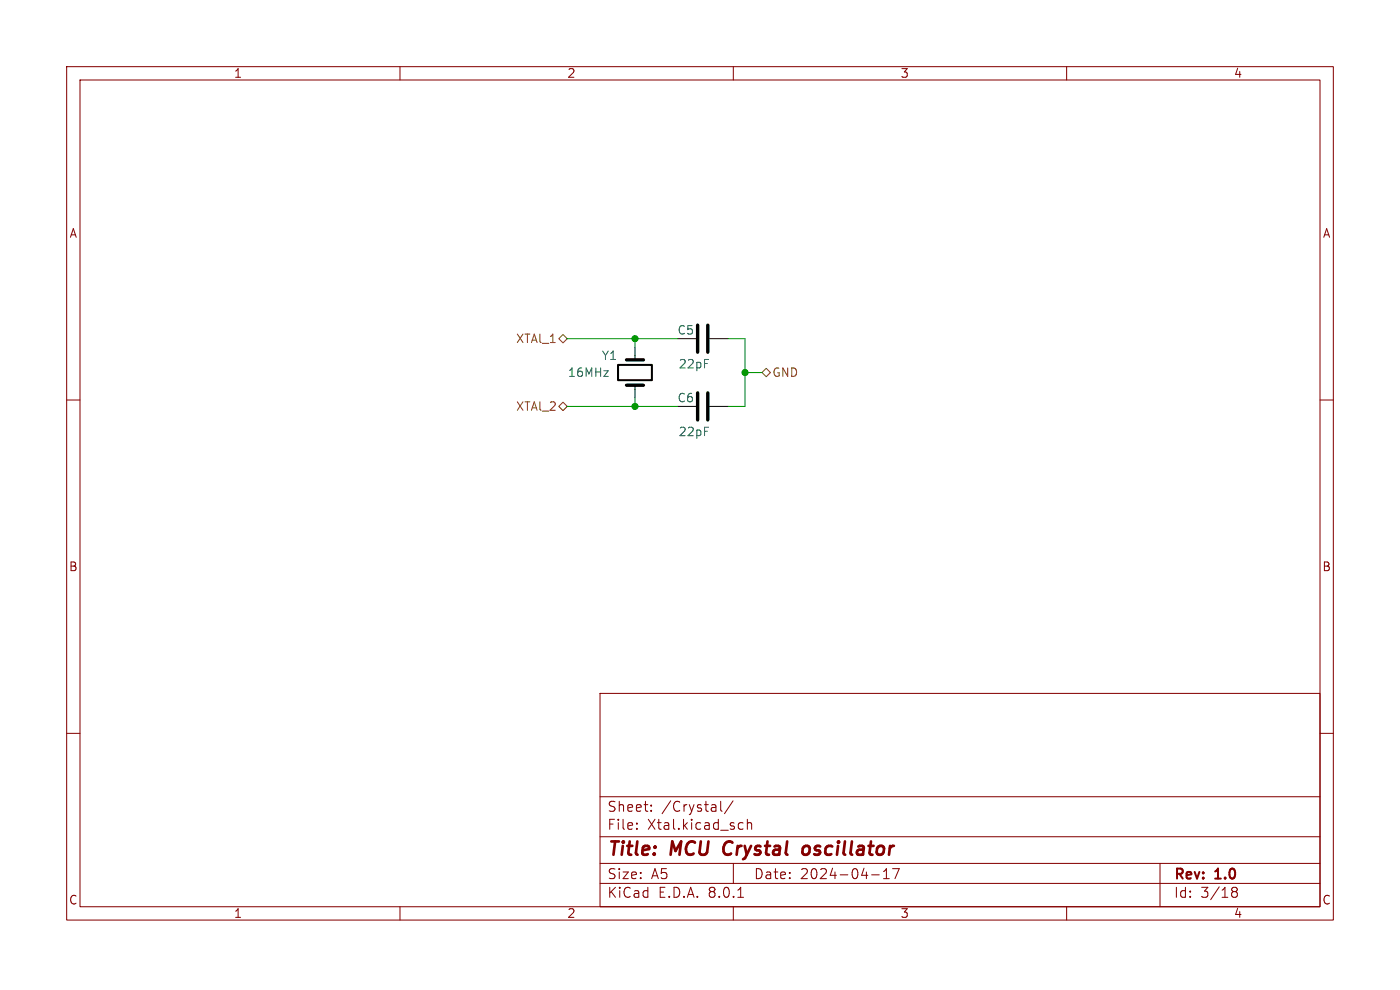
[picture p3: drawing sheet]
<svg xmlns="http://www.w3.org/2000/svg" width="297mm" height="210mm" viewBox="0 0 297 210" stroke-linecap="round" stroke-linejoin="round" font-family="sans-serif">
<g fill="none" stroke="#840000" stroke-width=".22">
<path d="M14.1 14.1h268.8v181.1h-268.8zM17 17h263v175.3h-263zM84.9 14.1v2.9M155.6 14.1v2.9M226.3 14.1v2.9M14.1 84.9h2.9M280 84.9h2.9M14.1 155.6h2.9M127.3 147.1h152.7v45.2h-152.7zM280 155.6h2.9M127.3 177.5h152.7M127.3 169h152.7"/>
<path d="M135.1 175.7v.2M135.1 174.6v.2M138.1 171.9v.2M138.1 170.8v.2M152.9 170v1.8l.3 .3M155.5 169.9l-1.8 2.7M157 174.5l.6 .1M157.6 175.8l-.6 .1M158.5 174.7a.53 .53 0 0 1 1 .1v1.1M158.5 173.8v2.1M84.9 192.3v2.9M127.3 187.4h152.7"/>
<path d="M127.3 183.2h152.7M155.6 192.3v2.9M155.6 183.2v4.2M156.5 190.3h1.2M184.9 185.6h1.6M187.4 186.4h1.3M187.4 184.9l.6-.6v2.1M189.4 184.3h1.4l-.9 2.1M226.3 192.3v2.9M246.1 183.2v9.1M261.3 188.7l.4 .4M261.3 188.6l.4-.4 .6 .1 .2 .4-.4 .4"/>
<path d="M261.7 189.1h.4M261.7 189.1l-.4 .4M262.1 189.1l.4 .4-.1 .6-.3 .2h-.4l-.4-.4"/>
</g>
<path d="M153.9 178.9a1.79 1.79 0 0 0 0 2.3M171.7 179.7a.81 .81 0 0 0-1.4 .3v1.1a.81 .81 0 0 0 1.4-.3" fill="none" stroke="#840000" stroke-width=".57"/>
<path d="M131.1 77.4h7.2v3.2h-7.2z" fill="none" stroke="#000" stroke-width=".43"/>
<path d="M134.7 73.6v2.7M143.7 71.8h3.9M150.5 71.8h4M134.7 81.7v2.7M143.7 86.2h3.9M150.5 86.2h4" fill="none" stroke="#000" stroke-width=".22"/>
<path d="M132.9 76.3h3.6M148 69v5.7M150.2 69v5.7M132.9 81.7h3.6M148 83.3v5.8M150.2 83.3v5.8" fill="none" stroke="#000" stroke-width=".72"/>
<path d="M119.4 70.9l.9 .9-.9 .9-.9-.9zM161.6 79l.9-.9 .9 .9-.9 .9zM119.4 85.3l.9 .9-.9 .9-.9-.9z" fill="none" stroke="#725600" stroke-width=".22"/>
<path d="M120.3 71.8h23.4M134.7 71.8v1.8M154.5 71.8h3.6v14.4h-3.6M158.1 79h3.5M120.3 86.2h23.4M134.7 84.4v1.8" fill="none" stroke="#009600" stroke-width=".22"/>
<g fill="#009600" stroke="#009600" stroke-width=".22">
<circle cx="158.1" cy="79" r=".65"/>
<circle cx="134.7" cy="71.8" r=".65"/>
<circle cx="134.7" cy="86.2" r=".65"/>
</g>
<g font-size="3.9" fill="#840000">
<text x="128.7" y="182.3">Title:</text>
<text x="142.4" y="182.3">MCU</text>
<text x="154.7" y="182.3">Crystal</text>
<text x="172.6" y="182.3">oscillator</text>
</g>
<g font-size="3" fill="#840000">
<text x="128.7" y="172.5">Sheet:</text>
<text x="140.3" y="172.5">/Crystal/</text>
<text x="128.7" y="176.3">File:</text>
<text x="137.3" y="176.3">Xtal.kicad_sch</text>
<text x="128.7" y="190.8">KiCad</text>
<text x="128.7" y="186.8">Size:</text>
<text x="138.1" y="186.8">A5</text>
<text x="139.6" y="190.8">E.D.A.</text>
<text x="150.4" y="190.8">8.0.1</text>
<text x="159.8" y="186.8">Date:</text>
<text x="169.7" y="186.8">2024-04-17</text>
<text x="248.9" y="187.1">Rev:</text>
<text x="248.9" y="190.8">Id:</text>
<text x="254.7" y="190.8">3/18</text>
<text x="257.9" y="187.1">1.0</text>
</g>
<g font-size="2.6" fill="#840000">
<text x="49.5" y="16.8">1</text>
<text x="120.2" y="16.8">2</text>
<text x="190.9" y="16.8">3</text>
<text x="261.6" y="16.8">4</text>
<text x="14.6" y="50.7">A</text>
<text x="280.5" y="50.7">A</text>
<text x="14.5" y="121.5">B</text>
<text x="280.4" y="121.5">B</text>
<text x="14.5" y="192.2">C</text>
<text x="49.5" y="195">1</text>
<text x="120.2" y="195">2</text>
<text x="190.9" y="195">3</text>
<text x="261.6" y="195">4</text>
<text x="280.4" y="192.2">C</text>
</g>
<g font-size="2.5" fill="#006464">
<text x="143.6" y="71.3">C5</text>
<text x="127.5" y="76.7">Y1</text>
<text x="120.4" y="80.2">16MHz</text>
<text x="143.8" y="78.5">22pF</text>
<text x="143.6" y="85.6">C6</text>
<text x="143.8" y="92.8">22pF</text>
</g>
<g font-size="2.5" fill="#725600">
<text x="109.3" y="73.1">XTAl_1</text>
<text x="163.7" y="80.2">GND</text>
<text x="109.3" y="87.4">XTAl_2</text>
</g>
</svg>
